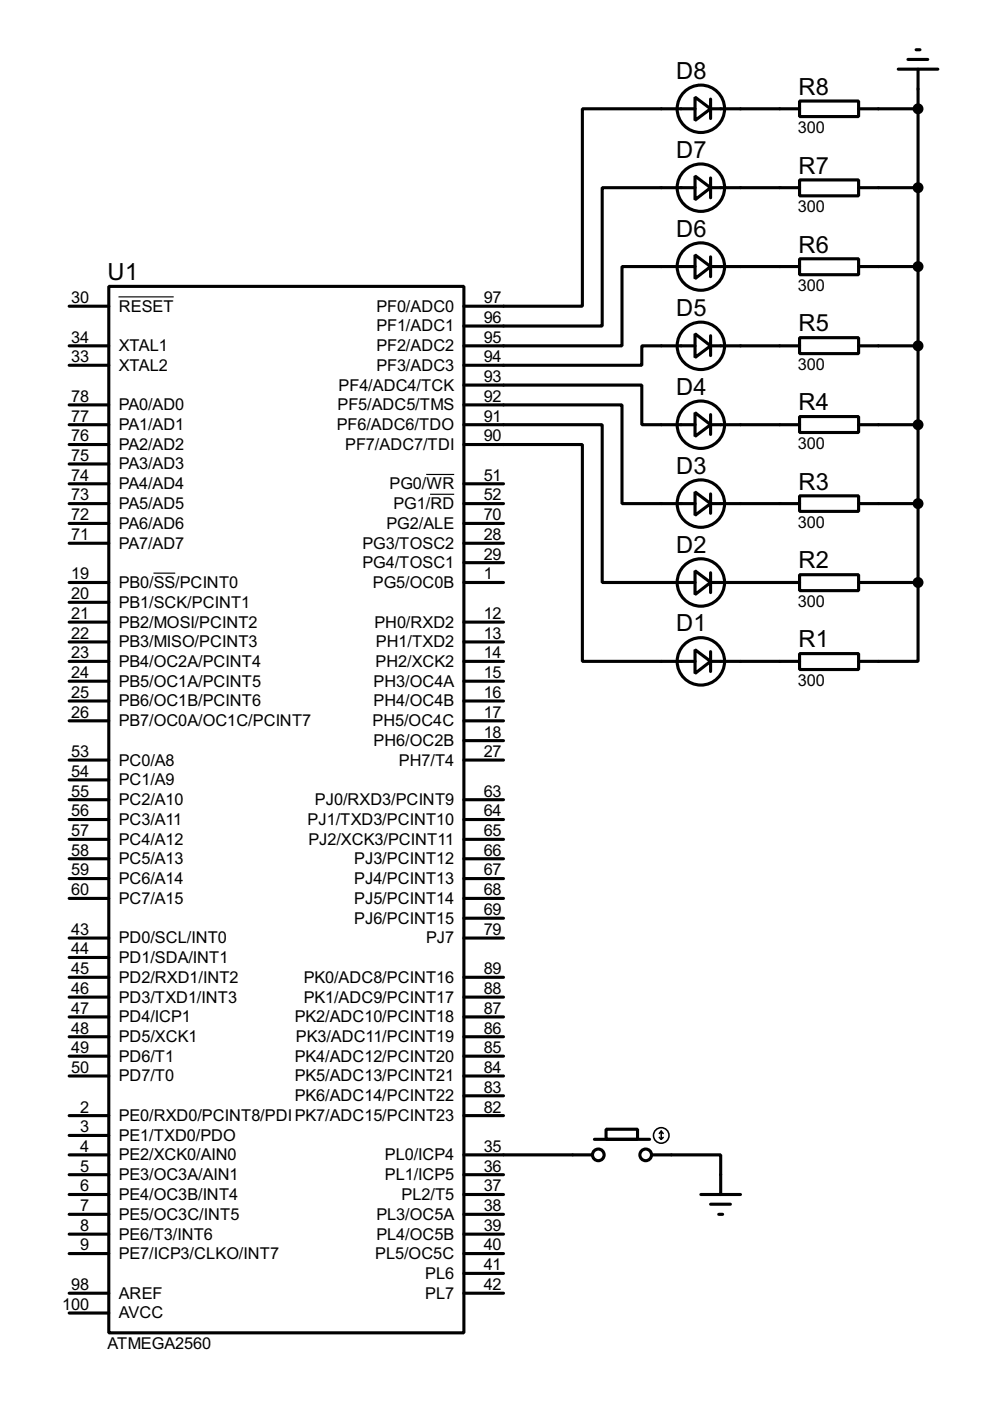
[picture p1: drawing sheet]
<svg xmlns="http://www.w3.org/2000/svg" width="129mm" height="180mm" viewBox="0 0 129 180" stroke-linecap="round" stroke-linejoin="round" font-family="sans-serif">
<g fill="none" stroke="#000" stroke-width=".4">
<path d="M89.5 12.5l2 1.5-2 1.5zM89.5 14h-14.5v25.4h-15.3M91.5 14h11.4M91.5 12.8v2.5M102.9 13h7.6v2h-7.6zM110.5 14h7.7M115.6 8.9h5.1M116.9 7.7h2.5M117.9 6.4h.5M118.2 8.9v66.1M8.9 39.4h5.1M14 36.9h45.7v134.6h-45.7z"/>
<path d="M89.5 32.8l2 1.5-2 1.6zM89.5 22.7l2 1.5-2 1.5zM89.5 34.3h-9.4v10.2h-20.4M89.5 24.2h-12v17.8h-17.8M91.5 34.3h11.4M91.5 24.2h11.4M91.5 22.9v2.6M91.5 33.1v2.5M102.9 33.3h7.6v2.1h-7.6zM102.9 23.2h7.6v2h-7.6zM110.5 34.3h7.7M110.5 24.2h7.7"/>
<path d="M8.9 54.7h5.1M8.9 44.5h5.1M8.9 47h5.1M8.9 59.7h5.1M8.9 57.2h5.1M8.9 52.1h5.1M59.7 57.2h15.3v27.9h14.5M59.7 54.7h17.8v20.3h12M59.7 52.1h20.4v12.7h9.4M59.7 49.6h22.9v5.1h6.9M89.5 53.1l2 1.6-2 1.5zM89.5 43l2 1.5-2 1.5z"/>
<path d="M89.5 44.5h-6.9v2.5h-22.9M91.5 54.7h11.4M91.5 44.5h11.4M91.5 43.2v2.6M91.5 53.4v2.5M102.9 53.6h7.6v2.1h-7.6zM102.9 43.5h7.6v2h-7.6zM110.5 54.7h7.7M110.5 44.5h7.7M8.9 75h5.1M8.9 64.8h5.1M8.9 77.5h5.1"/>
<path d="M8.9 69.9h5.1M8.9 62.3h5.1M8.9 67.4h5.1M59.7 75h5.1M59.7 64.8h5.1M59.7 69.9h5.1M59.7 72.4h5.1M59.7 62.3h5.1M59.7 67.4h5.1M89.5 73.5l2 1.5-2 1.5zM89.5 63.3l2 1.5-2 1.5zM91.5 75h11.4"/>
<path d="M91.5 64.8h11.4M91.5 63.6v2.5M91.5 73.7v2.6M102.9 74h7.6v2h-7.6zM102.9 63.8h7.6v2h-7.6zM110.5 75h7.7M110.5 64.8h7.7M118.2 75v10.1h-7.7M8.9 85.1h5.1M8.9 80.1h5.1M8.9 82.6h5.1M8.9 87.7h5.1"/>
<path d="M8.9 90.2h5.1M8.9 92.8h5.1M8.9 97.8h5.1M59.7 85.1h5.1M59.7 80.1h5.1M59.7 82.6h5.1M59.7 87.7h5.1M59.7 90.2h5.1M59.7 92.8h5.1M59.7 95.3h5.1M59.7 97.8h5.1M89.5 83.6l2 1.5-2 1.6z"/>
<path d="M91.5 85.1h11.4M91.5 83.9v2.5M102.9 84.1h7.6v2.1h-7.6zM8.9 100.4h5.1M8.9 102.9h5.1M8.9 105.5h5.1M8.9 108h5.1M8.9 110.5h5.1M8.9 113.1h5.1M8.9 115.6h5.1M59.7 102.9h5.1M59.7 105.5h5.1"/>
<path d="M59.7 108h5.1M59.7 110.5h5.1M59.7 113.1h5.1M59.7 115.6h5.1M59.7 118.2h5.1M8.9 120.7h5.1M8.9 123.2h5.1M8.9 125.8h5.1M8.9 128.3h5.1M8.9 130.9h5.1M8.9 133.4h5.1M8.9 135.9h5.1"/>
<path d="M8.9 138.5h5.1M59.7 120.7h5.1M59.7 125.8h5.1M59.7 128.3h5.1M59.7 130.9h5.1M59.7 133.4h5.1M59.7 135.9h5.1M59.7 138.5h5.1M8.9 148.6h5.1M8.9 143.6h5.1M8.9 146.1h5.1M8.9 151.2h5.1"/>
<path d="M8.9 153.7h5.1M8.9 156.3h5.1M8.9 158.8h5.1M59.7 148.6h16.6M59.7 143.6h5.1M59.7 151.2h5.1M59.7 153.7h5.1M59.7 156.3h5.1M59.7 158.8h5.1M59.7 141h5.1M76.5 146.6h7.1M78 145.3h4.1v1.3h-4.1z"/>
<path d="M83.9 148.6h8.9v5.1M90.2 153.7h5.1M91.5 155h2.5M92.5 156.3h.5M8.9 161.3h5.1M8.9 166.4h5.1M8.9 169h5.1M59.7 161.3h5.1M59.7 163.9h5.1M59.7 166.4h5.1"/>
<circle cx="90.2" cy="14" r="3.1"/>
<circle cx="90.2" cy="34.3" r="3.1"/>
<circle cx="90.2" cy="24.2" r="3.1"/>
<circle cx="90.2" cy="44.5" r="3.1"/>
<circle cx="90.2" cy="54.7" r="3.1"/>
<circle cx="90.2" cy="75" r="3.1"/>
<circle cx="90.2" cy="64.8" r="3.1"/>
<circle cx="90.2" cy="85.1" r="3.1"/>
<circle cx="77" cy="148.6" r=".75"/>
<circle cx="83.1" cy="148.6" r=".75"/>
</g>
<path d="M15.3 38.2h7.1M19.8 73.8h2.8M54.9 61.1h3.6M55.4 63.6h3.1" fill="none" stroke="#000" stroke-width=".15"/>
<g fill="#000" stroke="#000" stroke-width=".4">
<circle cx="118.1" cy="14" r=".5"/>
<circle cx="118.1" cy="24.2" r=".5"/>
<circle cx="118.1" cy="34.3" r=".5"/>
<circle cx="118.1" cy="44.5" r=".5"/>
<circle cx="118.1" cy="54.7" r=".5"/>
<circle cx="118.1" cy="64.8" r=".5"/>
<circle cx="118.1" cy="75" r=".5"/>
</g>
<g fill="none" stroke="#000" stroke-width=".2">
<path d="M84.9 146.4l.2 .2M85.1 145.6v1M85.1 145.6l-.2 .3M85.1 145.6l.3 .3M85.4 146.4l-.3 .2"/>
<circle cx="85.1" cy="146.1" r="1"/>
</g>
<g font-size="3.4">
<text x="87" y="10.2">D8</text>
<text x="102.8" y="12.2">R8</text>
<text x="87" y="20.3">D7</text>
<text x="102.8" y="22.4">R7</text>
<text x="87" y="30.5">D6</text>
<text x="102.8" y="32.5">R6</text>
<text x="13.9" y="36">U1</text>
<text x="87" y="40.7">D5</text>
<text x="102.8" y="42.7">R5</text>
<text x="87" y="50.8">D4</text>
<text x="102.8" y="52.8">R4</text>
<text x="87" y="61">D3</text>
<text x="102.8" y="63">R3</text>
<text x="87" y="71.1">D2</text>
<text x="102.8" y="73.2">R2</text>
<text x="87" y="81.3">D1</text>
<text x="102.8" y="83.3">R1</text>
</g>
<g font-size="2.4">
<text x="102.7" y="17.1">300</text>
<text x="102.7" y="27.3">300</text>
<text x="9.2" y="39">30</text>
<text x="15.3" y="40.1">RESET</text>
<text x="48.4" y="40.1">PF0/ADC0</text>
<text x="62.3" y="41.6">96</text>
<text x="62.3" y="39">97</text>
<text x="102.7" y="37.4">300</text>
<text x="9.2" y="46.6">33</text>
<text x="9.2" y="44.1">34</text>
<text x="15.3" y="47.7">XTAL2</text>
<text x="15.3" y="45.2">XTAL1</text>
<text x="48.4" y="47.7">PF3/ADC3</text>
<text x="48.4" y="45.2">PF2/ADC2</text>
<text x="48.4" y="42.7">PF1/ADC1</text>
<text x="62.3" y="46.6">94</text>
<text x="62.3" y="44.1">95</text>
<text x="102.7" y="47.6">300</text>
<text x="9.2" y="51.7">78</text>
<text x="15.3" y="52.8">PA0/AD0</text>
<text x="43.4" y="52.8">PF5/ADC5/TMS</text>
<text x="43.6" y="50.3">PF4/ADC4/TCK</text>
<text x="62.3" y="51.7">92</text>
<text x="62.3" y="49.2">93</text>
<text x="9.2" y="59.3">75</text>
<text x="9.2" y="56.8">76</text>
<text x="9.2" y="54.3">77</text>
<text x="15.3" y="57.9">PA2/AD2</text>
<text x="15.3" y="55.4">PA1/AD1</text>
<text x="43.3" y="55.4">PF6/ADC6/TDO</text>
<text x="44.4" y="57.9">PF7/ADC7/TDI</text>
<text x="62.3" y="56.8">90</text>
<text x="62.3" y="54.3">91</text>
<text x="102.7" y="57.8">300</text>
<text x="9.2" y="64.4">73</text>
<text x="9.2" y="61.9">74</text>
<text x="15.3" y="65.5">PA5/AD5</text>
<text x="15.3" y="63">PA4/AD4</text>
<text x="15.3" y="60.4">PA3/AD3</text>
<text x="50.1" y="63">PG0/WR</text>
<text x="50.6" y="65.5">PG1/RD</text>
<text x="62.3" y="61.9">51</text>
<text x="62.3" y="64.4">52</text>
<text x="9.2" y="69.5">71</text>
<text x="9.2" y="67">72</text>
<text x="15.3" y="70.6">PA7/AD7</text>
<text x="15.3" y="68.1">PA6/AD6</text>
<text x="46.6" y="70.6">PG3/TOSC2</text>
<text x="49.7" y="68.1">PG2/ALE</text>
<text x="62.3" y="69.5">28</text>
<text x="62.3" y="72">29</text>
<text x="62.3" y="67">70</text>
<text x="102.7" y="67.9">300</text>
<text x="9.2" y="74.6">19</text>
<text x="9.2" y="77.1">20</text>
<text x="15.3" y="75.7">PB0/SS/PCINT0</text>
<text x="46.6" y="73.1">PG4/TOSC1</text>
<text x="48" y="75.7">PG5/OC0B</text>
<text x="62.3" y="74.6">1</text>
<text x="9.2" y="79.7">21</text>
<text x="9.2" y="82.2">22</text>
<text x="15.3" y="78.2">PB1/SCK/PCINT1</text>
<text x="15.3" y="80.8">PB2/MOSI/PCINT2</text>
<text x="15.3" y="83.3">PB3/MISO/PCINT3</text>
<text x="48.2" y="80.8">PH0/RXD2</text>
<text x="48.4" y="83.3">PH1/TXD2</text>
<text x="62.3" y="79.7">12</text>
<text x="62.3" y="82.2">13</text>
<text x="102.7" y="78.1">300</text>
<text x="9.2" y="84.7">23</text>
<text x="9.2" y="87.3">24</text>
<text x="9.2" y="89.8">25</text>
<text x="15.3" y="85.8">PB4/OC2A/PCINT4</text>
<text x="15.3" y="88.4">PB5/OC1A/PCINT5</text>
<text x="48.1" y="88.4">PH3/OC4A</text>
<text x="48.3" y="85.8">PH2/XCK2</text>
<text x="62.3" y="84.7">14</text>
<text x="62.3" y="87.3">15</text>
<text x="62.3" y="89.8">16</text>
<text x="102.7" y="88.2">300</text>
<text x="9.2" y="92.4">26</text>
<text x="15.3" y="90.9">PB6/OC1B/PCINT6</text>
<text x="15.3" y="93.5">PB7/OC0A/OC1C/PCINT7</text>
<text x="47.9" y="93.5">PH5/OC4C</text>
<text x="48.1" y="90.9">PH4/OC4B</text>
<text x="62.3" y="92.4">17</text>
<text x="62.3" y="94.9">18</text>
<text x="9.2" y="97.4">53</text>
<text x="9.2" y="100">54</text>
<text x="15.3" y="98.5">PC0/A8</text>
<text x="15.3" y="101.1">PC1/A9</text>
<text x="48.1" y="96">PH6/OC2B</text>
<text x="51.3" y="98.5">PH7/T4</text>
<text x="62.3" y="97.4">27</text>
<text x="9.2" y="102.5">55</text>
<text x="9.2" y="105.1">56</text>
<text x="9.2" y="107.6">57</text>
<text x="15.3" y="103.6">PC2/A10</text>
<text x="15.3" y="106.2">PC3/A11</text>
<text x="39.6" y="106.2">PJ1/TXD3/PCINT10</text>
<text x="40.5" y="103.6">PJ0/RXD3/PCINT9</text>
<text x="62.3" y="102.5">63</text>
<text x="62.3" y="105.1">64</text>
<text x="62.3" y="107.6">65</text>
<text x="9.2" y="110.1">58</text>
<text x="9.2" y="112.7">59</text>
<text x="15.3" y="108.7">PC4/A12</text>
<text x="15.3" y="111.2">PC5/A13</text>
<text x="15.3" y="113.8">PC6/A14</text>
<text x="39.7" y="108.7">PJ2/XCK3/PCINT11</text>
<text x="45.6" y="111.2">PJ3/PCINT12</text>
<text x="45.6" y="113.8">PJ4/PCINT13</text>
<text x="62.3" y="110.1">66</text>
<text x="62.3" y="112.7">67</text>
<text x="9.2" y="115.2">60</text>
<text x="15.3" y="116.3">PC7/A15</text>
<text x="45.6" y="116.3">PJ5/PCINT14</text>
<text x="45.6" y="118.9">PJ6/PCINT15</text>
<text x="62.3" y="115.2">68</text>
<text x="62.3" y="117.8">69</text>
<text x="9.2" y="120.3">43</text>
<text x="9.2" y="122.8">44</text>
<text x="9.2" y="125.4">45</text>
<text x="15.3" y="121.4">PD0/SCL/INT0</text>
<text x="15.3" y="123.9">PD1/SDA/INT1</text>
<text x="54.8" y="121.4">PJ7</text>
<text x="62.3" y="120.3">79</text>
<text x="62.3" y="125.4">89</text>
<text x="9.2" y="127.9">46</text>
<text x="9.2" y="130.5">47</text>
<text x="15.3" y="126.5">PD2/RXD1/INT2</text>
<text x="15.3" y="129">PD3/TXD1/INT3</text>
<text x="15.3" y="131.6">PD4/ICP1</text>
<text x="37.9" y="131.6">PK2/ADC10/PCINT18</text>
<text x="39.1" y="129">PK1/ADC9/PCINT17</text>
<text x="39.1" y="126.5">PK0/ADC8/PCINT16</text>
<text x="62.3" y="130.5">87</text>
<text x="62.3" y="127.9">88</text>
<text x="9.2" y="133">48</text>
<text x="9.2" y="135.5">49</text>
<text x="15.3" y="134.1">PD5/XCK1</text>
<text x="15.3" y="136.6">PD6/T1</text>
<text x="37.9" y="136.6">PK4/ADC12/PCINT20</text>
<text x="38.1" y="134.1">PK3/ADC11/PCINT19</text>
<text x="62.3" y="135.5">85</text>
<text x="62.3" y="133">86</text>
<text x="9.2" y="138.1">50</text>
<text x="10.3" y="143.2">2</text>
<text x="15.3" y="139.2">PD7/T0</text>
<text x="37.9" y="141.7">PK6/ADC14/PCINT22</text>
<text x="37.9" y="139.2">PK5/ADC13/PCINT21</text>
<text x="62.3" y="143.2">82</text>
<text x="62.3" y="140.6">83</text>
<text x="62.3" y="138.1">84</text>
<text x="10.3" y="145.7">3</text>
<text x="10.3" y="148.2">4</text>
<text x="15.3" y="144.3">PE0/RXD0/PCINT8/PDIPK7/ADC15/PCINT23</text>
<text x="15.3" y="146.8">PE1/TXD0/PDO</text>
<text x="15.3" y="149.3">PE2/XCK0/AIN0</text>
<text x="49.5" y="149.3">PL0/ICP4</text>
<text x="62.3" y="148.2">35</text>
<text x="10.3" y="150.8">5</text>
<text x="10.3" y="153.3">6</text>
<text x="10.3" y="155.9">7</text>
<text x="15.3" y="151.9">PE3/OC3A/AIN1</text>
<text x="15.3" y="154.4">PE4/OC3B/INT4</text>
<text x="49.5" y="151.9">PL1/ICP5</text>
<text x="51.7" y="154.4">PL2/T5</text>
<text x="62.3" y="150.8">36</text>
<text x="62.3" y="153.3">37</text>
<text x="62.3" y="155.9">38</text>
<text x="10.3" y="158.4">8</text>
<text x="10.3" y="160.9">9</text>
<text x="15.3" y="157">PE5/OC3C/INT5</text>
<text x="15.3" y="159.5">PE6/T3/INT6</text>
<text x="48.4" y="157">PL3/OC5A</text>
<text x="48.4" y="159.5">PL4/OC5B</text>
<text x="62.3" y="158.4">39</text>
<text x="62.3" y="160.9">40</text>
<text x="9.2" y="166">98</text>
<text x="15.3" y="162">PE7/ICP3/CLKO/INT7</text>
<text x="15.3" y="167.1">AREF</text>
<text x="48.3" y="162">PL5/OC5C</text>
<text x="54.7" y="164.6">PL6</text>
<text x="54.7" y="167.1">PL7</text>
<text x="62.3" y="163.5">41</text>
<text x="62.3" y="166">42</text>
<text x="8" y="168.6">100</text>
<text x="13.8" y="173.6">ATMEGA2560</text>
<text x="15.3" y="169.7">AVCC</text>
</g>
</svg>
